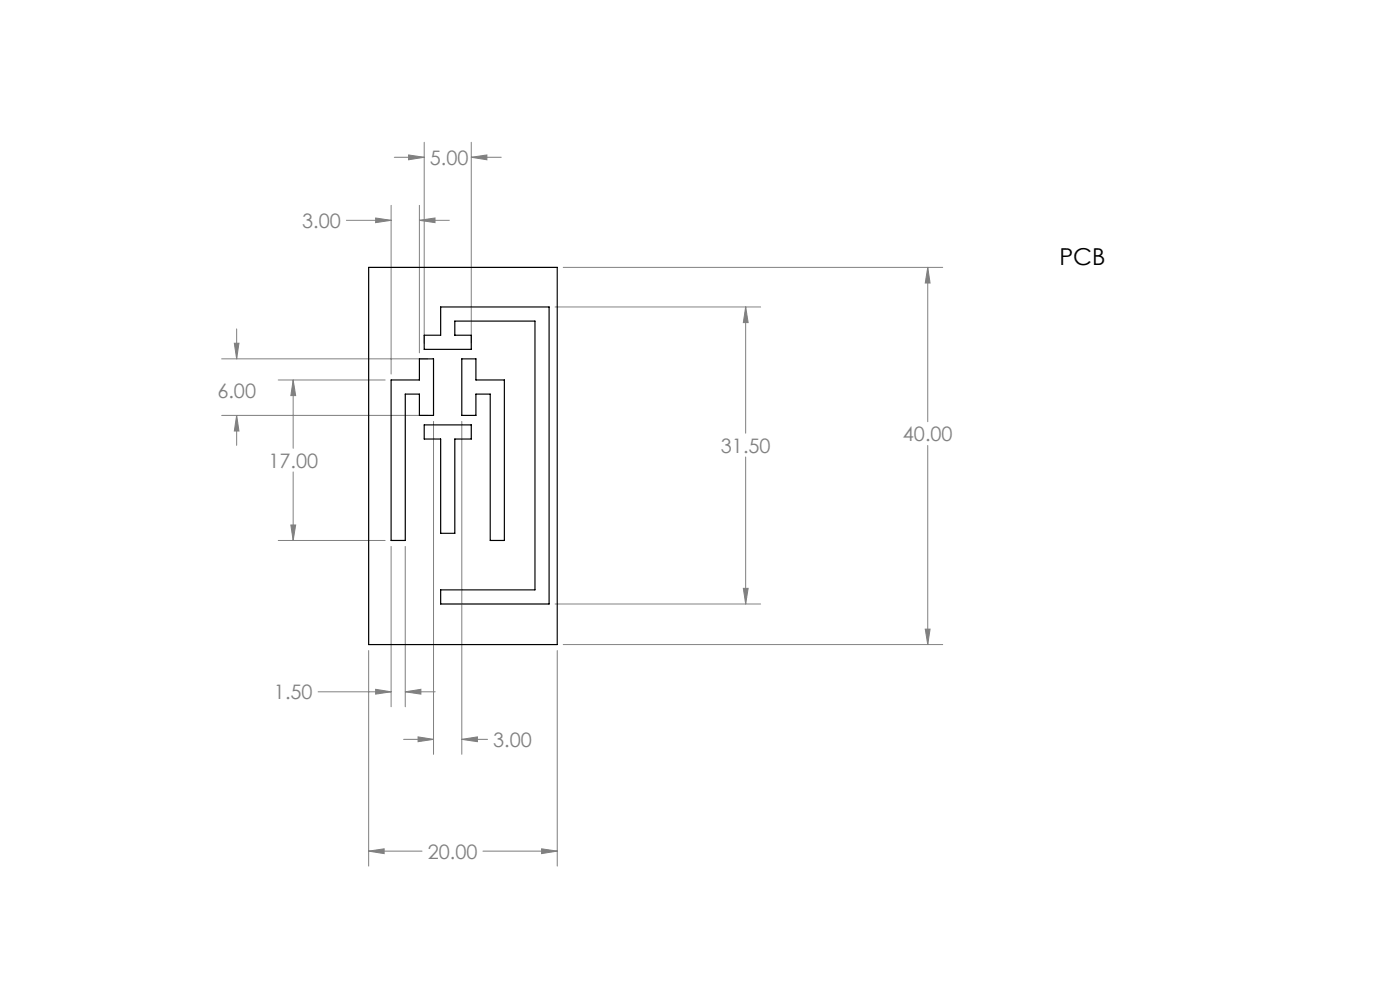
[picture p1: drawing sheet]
<svg xmlns="http://www.w3.org/2000/svg" width="297mm" height="210mm" viewBox="0 0 297 210" stroke-linecap="round" stroke-linejoin="round" font-family="sans-serif">
<g fill="none" stroke="#808080" stroke-width=".21">
<path d="M83.6 33.4h6.4M86.7 32.9l3.3 .5-3.3 .5zM90 30.2v42.6M100 30.2v42.6M100 33.4h6.3M100 33.4l3.3-.5v1zM73.5 46.7h9.5M79.7 46.2l3.3 .5-3.3 .5zM83 43.6v35.7M89 46.7l3.3-.5v1zM89 43.6v31.3M89 46.7h6.3"/>
<path d="M119.5 56.7h80.5M196.8 56.7v32.8M196.8 56.7l.5 3.3h-1zM47 76.1h43.7M49.7 72.8h1l-.5 3.3zM50.2 69.8v6.3M117.8 65.1h43.6M158.2 65.1l.5 3.3h-1zM158.2 65.1v26.8M47 88.1h43.7M50.2 88.1l.5 3.3h-1zM50.2 88.1v6.4"/>
<path d="M59 80.6h22.7M62.2 80.6l.5 3.3h-1zM62.2 80.6v14.5M92 89.4v70.6M98 89.4v70.6M158.2 96.9v31.2M196.8 94.5v42.2M59 114.6h22.7M61.7 111.4h1l-.5 3.2zM62.2 100.1v14.5M83 115.9v34M86 115.9v34"/>
<path d="M78.2 138v45.7M117.8 128.1h43.6M118.2 138v45.7M119.5 136.7h80.5M157.7 124.8h1l-.5 3.3zM196.3 133.4h1l-.5 3.3zM67.5 146.7h15.5M79.7 146.2l3.3 .5-3.3 .5zM85.6 156.8h6.4M86 146.7l3.3-.5v1zM86 146.7h6.3M88.7 156.3l3.3 .5-3.3 .5z"/>
<path d="M98 156.8l3.3-.5v1zM98 156.8h5.4M78.2 180.5l3.3-.5v1.1zM78.2 180.5h11.3M102.4 180.5h15.8M114.9 180l3.3 .5-3.3 .6z"/>
</g>
<path d="M49.7 72.8h1l-.5 3.3zM50.2 88.1l.5 3.3h-1zM86.7 32.9l3.3 .5-3.3 .5zM100 33.4l3.3-.5v1zM158.2 65.1l.5 3.3h-1zM157.7 124.8h1l-.5 3.3zM89 46.7l3.3-.5v1zM79.7 46.2l3.3 .5-3.3 .5zM62.2 80.6l.5 3.3h-1zM61.7 111.4h1l-.5 3.2zM88.7 156.3l3.3 .5-3.3 .5zM98 156.8l3.3-.5v1zM79.7 146.2l3.3 .5-3.3 .5zM86 146.7l3.3-.5v1zM196.3 133.4h1l-.5 3.3zM196.8 56.7l.5 3.3h-1zM78.2 180.5l3.3-.5v1.1zM114.9 180l3.3 .5-3.3 .6z" fill="#808080"/>
<path d="M78.2 56.7h40v80h-40zM93.5 65.1h23v63h-23v-3h20v-57h-17v3h3.5v3h-10v-3h3.5zM98 76.1h3v4.5h6v34h-3v-31h-3v4.5h-3zM83 80.6h6v-4.5h3v12h-3v-4.5h-3v31h-3zM90 90.1h10v3h-3.5v20h-3v-20h-3.5z" fill="none" stroke="#000" stroke-width=".25"/>
<text font-size="4.9" x="224.7" y="56.2">PCB</text>
<g font-size="4.2" fill="#808080">
<text x="91.2" y="35">5.00</text>
<text x="64.1" y="48.3">3.00</text>
<text x="46.1" y="84.4">6.00</text>
<text x="152.9" y="96">31.50</text>
<text x="191.5" y="93.6">40.00</text>
<text x="56.9" y="99.2">17.00</text>
<text x="58.1" y="148.3">1.50</text>
<text x="104.6" y="158.4">3.00</text>
<text x="90.7" y="182.1">20.00</text>
</g>
</svg>
